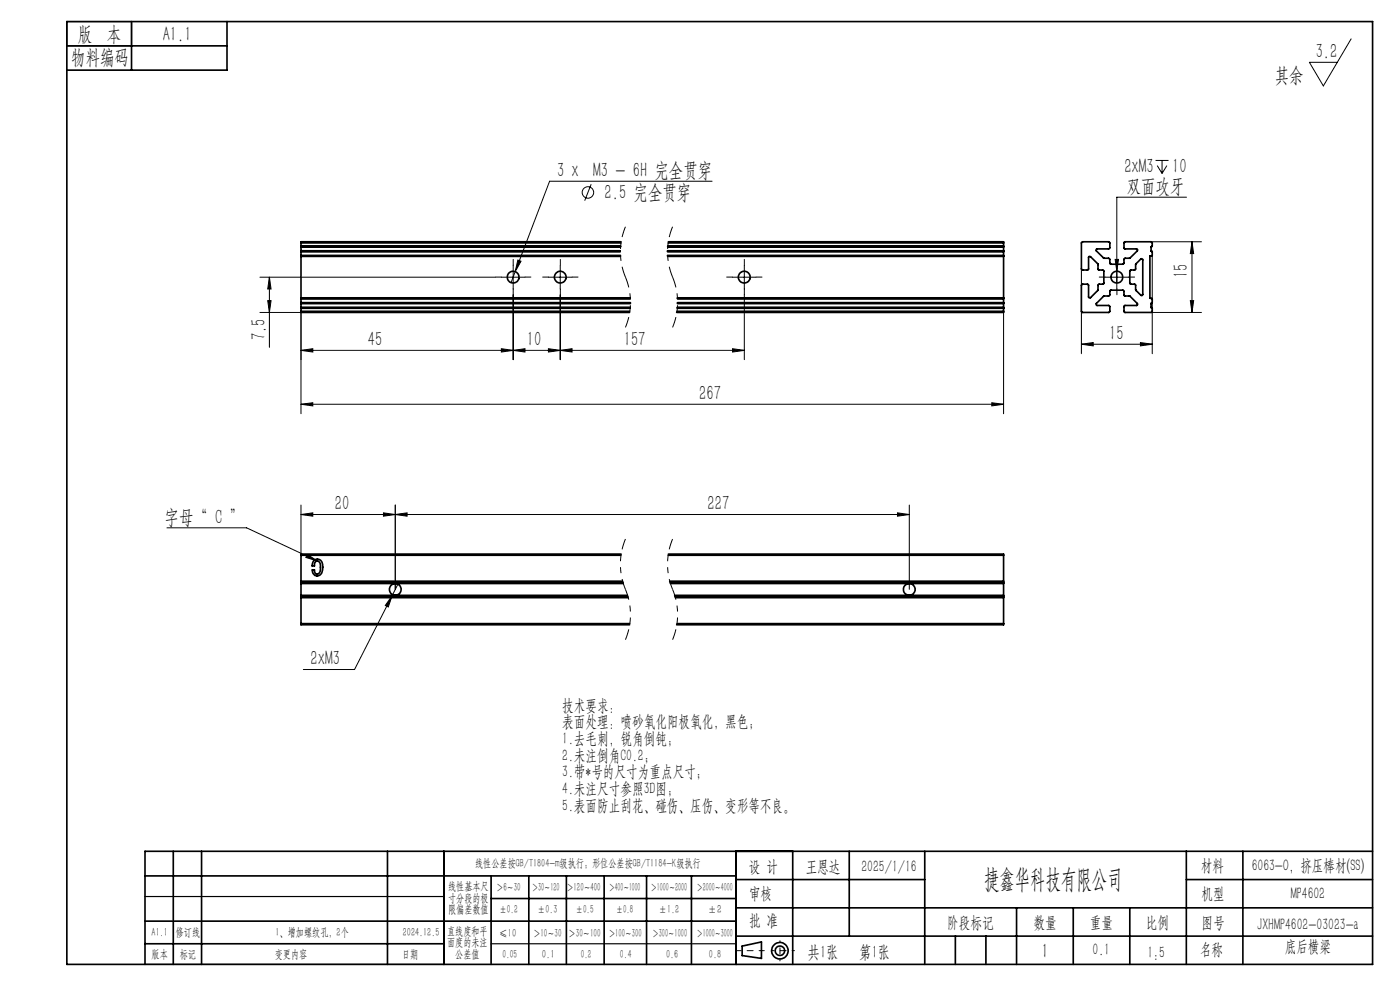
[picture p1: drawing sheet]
<svg xmlns="http://www.w3.org/2000/svg" width="297mm" height="210mm" viewBox="0 0 297 210" stroke-linecap="round" stroke-linejoin="round" font-family="sans-serif">
<g fill="none" stroke="#000" stroke-width=".21">
<path d="M286.6 8.2l-5.9 10-2.9-5h5.9M125.4 39.1l-1.4 3.5M151.1 38.4h-34.5l-7.3 19.2M245.1 34h2.8M245.5 35.1l1 1.7M246.5 34v2.8M247.5 35.1l-1 1.7M55.1 58.8h50M57.1 58.8l.4 2.5h-.7zM57.1 58.8v14.9M106.4 58.8h5M108.9 56.3v5"/>
<path d="M109.3 57.6l-.9 2.4M109.9 55.2l.6 .2-1.2 2.2zM116.3 58.8h5.1M118.9 56.3v5M155.4 58.8h5M157.9 56.3v5M229.4 57v18M234.4 58.8h5M236.6 55h.7l-.4 2.5zM244.2 51.3h10.7M244.4 54.2v20.8M251.7 41.8h-14.8v19.5"/>
<path d="M252.9 51.3l.3 2.5h-.7zM252.9 51.3v15M55.1 66.3h8.8v21.5M56.8 63.8h.7l-.4 2.5zM63.9 74.3l2.5-.3v.7zM63.9 74.3h94M106.4 74l2.5 .3-2.5 .4zM108.9 74.3l2.5-.3v.7zM108.9 62.5v13.8M116.3 74l2.6 .3-2.6 .4zM118.9 74.3l2.5-.3v.7zM118.9 62.5v13.8"/>
<path d="M155.4 74l2.5 .3-2.5 .4zM157.9 62.5v13.8M212.9 66.3v21.5M229.4 73l2.5-.3v.7zM229.4 73h15M241.9 72.7l2.5 .3-2.5 .4zM244.2 66.3h10.7M252.5 63.8h.7l-.3 2.5zM63.9 85.8l2.5-.4v.7zM63.9 85.8h149M210.4 85.4l2.5 .4-2.5 .3zM35.4 112h16.9l15 7"/>
<path d="M63.9 109.1l2.5-.3v.7zM63.9 107.1v10.4M63.9 109.1h129M65.2 117.6l2.1 1.4-2.4-.8zM81.4 108.8l2.5 .3-2.5 .4zM83.9 109.1l2.5-.3v.7zM83.9 107.1v17.9M190.4 108.8l2.5 .3-2.5 .4zM192.9 107.1v17.9M83.2 126.4l-.8 2.4-.7-.4zM84.5 123.7l-9.3 18.3h-10.9"/>
<circle cx="124.7" cy="40.8" r="1.21"/>
</g>
<path d="M132.7 48.1a13.9 13.9 0 0 0 0 10.7M132.7 58.8a13.9 13.9 0 0 1 0 10.6M142.7 48.1a13.9 13.9 0 0 0 0 10.7M142.7 58.8a13.9 13.9 0 0 1 0 10.6M132.7 114.3a13.9 13.9 0 0 0 0 10.7M142.7 114.3a13.9 13.9 0 0 0 0 10.7M132.7 125a13.9 13.9 0 0 1 0 10.7M142.7 125a13.9 13.9 0 0 1 0 10.7" fill="none" stroke="#000" stroke-width=".21" stroke-dasharray="6.3 1.3 1.3 1.3 1.3 1.3" stroke-dashoffset="4" stroke-linecap="butt"/>
<g fill="none" stroke="#000" stroke-width=".35">
<path d="M14.2 4.6h277v200h-277zM14.2 9.7h34M27.9 4.6v10.3M48.2 4.6v10.3h-34M63.9 52.2v.1M63.9 53.3v.1M63.9 54.2v.1M63.9 52.3v.1M63.9 53.2v.1M63.9 54.3v.1M63.9 51.5h67.8M63.9 52.2h67.8"/>
<path d="M63.9 52.3h67.8M63.9 54.2h67.7M63.9 53.4h67.7M63.9 53.3h67.7M63.9 54.3h67.7M63.9 52.4h67.7M63.9 53.2h67.7M63.9 54.4h67.7M63.9 51.5v.7M63.9 52.4v.8M63.9 53.4v.8M63.9 54.4v8.8"/>
<path d="M131.8 51.3h-67.9v.2M141.6 54.2h71.3M141.6 53.4h71.3M141.6 53.3h71.3M141.6 54.3h71.3M141.6 53.2h71.3M141.6 52.2h71.3M141.6 52.3h71.3M141.6 52.4h71.3M141.6 54.4h71.3M141.7 51.5h71.2M141.8 51.3h71.1v.2"/>
<path d="M212.9 52.2v.1M212.9 53.3v.1M212.9 54.2v.1M212.9 52.3v.1M212.9 53.2v.1M212.9 54.3v.1M212.9 51.5v.7M212.9 52.4v.8M212.9 53.4v.8M212.9 54.4v8.8M229.5 51.4l5.8-.1 .1 .2-.1 1.2-2.6 .1-.2 .2 .1 .2 1.5 1.6h1.2l.2 1.2h2.7l.2-.2 .1-1h1.2l1.6-1.7-.1-.3h-2.6l-.2-.2 .1-1.3 5.9 .1v.8l-.2 .1v1l.2 .1v.8l-.5 .1v8.9l.5 .2v.8l-.2 .1v1l.2 .1v.7l-.1 .2h-5.7l-.2-.2v-1.2l.2-.1h2.5a.24 .24 0 0 0 .2-.2 .24 .24 0 0 0 0-.2l-1.6-1.6h-1.1l-.2-.2v-.8l-.1-.2h-2.7l-.2 .1v.8l-.1 .3h-1.2l-1.6 1.7 .2 .3h2.6l.1 .2v1l-.1 .3h-5.7l-.2-.2 .1-5.7h1.4v2.6l.3 .2 1.7-1.6 .1-1.2 1-.1 .2-.2v-2.6l-.2-.2h-.9l-.2-.2v-1.1l-1.5-1.5-.3-.1-.2 .2v2.6l-1.3 .1-.2-.2zM240.9 56l1.1-1a.24 .24 0 0 1 .3-.1 .24 .24 0 0 1 .1 .2v7.3a.24 .24 0 0 1-.1 .3 .24 .24 0 0 1-.3-.1l-1-1-.1-1.2-1.1-.1-.1-.2v-2.6l.2-.2h.9l.1-.2z"/>
<path d="M63.9 66v.3h69.7M63.9 65.3v.1M63.9 64.2v.1M63.9 63.3v.1M63.9 64.3v.1M63.9 65.2v.1M63.9 63.2v.1M63.9 66h69.7M63.9 65.4h69.8M63.9 65.3h69.8M63.9 64.2h69.8M63.9 64.3h69.8"/>
<path d="M63.9 63.4h69.8M63.9 63.3h69.8M63.9 64.4h69.8M63.9 65.2h69.8M63.9 63.2h69.8M63.9 63.4v.8M63.9 64.4v.8M63.9 65.4v.6M143.6 66h69.3M143.7 65.4h69.2M143.7 65.3h69.2M143.7 65.2h69.2"/>
<path d="M143.7 63.2h69.2M143.7 64.2h69.2M143.7 64.3h69.2M143.7 63.4h69.2M143.7 63.3h69.2M143.7 64.4h69.2M212.9 66v.3h-69.4M212.9 65.3v.1M212.9 64.2v.1M212.9 63.3v.1M212.9 64.3v.1M212.9 65.2v.1"/>
<path d="M212.9 63.2v.1M212.9 63.4v.8M212.9 64.4v.8M212.9 65.4v.6M63.9 117.8v5.5M63.9 117.8h67.8M66.5 118.9a1.1 1.1 0 0 1 1.2-.2 1.1 1.1 0 0 1 .7 1 2.57 2.57 0 0 1-.5 2.3 1.05 1.05 0 0 1-1.2 0 1.05 1.05 0 0 1-.4-1.1h.4l.1 .6 .5 .3a.81 .81 0 0 0 .7-1 1.87 1.87 0 0 0-.5-1.8l-.5 .1-.2 .3-.1 .6h-.5zM131.8 117.5h-67.9v.3M141.7 117.8h71.2M141.8 117.5h71.1v.3M212.9 117.8v5.5M63.9 126.5v.3"/>
<path d="M63.9 123.3v.2M63.9 132.3v.2h69.7M63.9 126.3v.2M63.9 123.5v.3M63.9 123.8v2.5M63.9 126.8v5.5M63.9 126.8h69.3M63.9 126.5h69.3M63.9 132.3h69.7M63.9 123.3h68.2M63.9 123.5h68.3M63.9 126.3h69.2"/>
<path d="M63.9 123.8h68.3M142.1 123.3h70.8M142.1 123.5h70.8M142.2 123.8h70.7M143.1 126.3h69.8M143.2 126.5h69.7M143.3 126.8h69.6M143.6 132.3h69.3M212.9 126.5v.3M212.9 123.3v.2M212.9 132.3v.2h-69.4M212.9 126.3v.2"/>
<path d="M212.9 123.5v.3M212.9 123.8v2.5M212.9 126.8v5.5M30.8 195.4h125.4M30.8 185.8h125.4M36.8 180.6v24M42.8 180.6v24M82.2 180.6v24M94.2 180.6v24M104.2 185.8v18.8M104.2 190.6h52M112.2 185.8v18.8"/>
<path d="M120.2 185.8v18.8M128.2 185.8v18.8M137.2 185.8v18.8M146.7 185.8v18.8M156.2 180.6v24M156.2 186.6h40M156.2 198.6h135M156.2 192.6h135M168.2 180.6v24M180.2 180.6v18M196.2 180.6v24M202.7 198.6v6"/>
<path d="M209.2 198.6v6M215.7 192.6v12M227.7 192.6v12M239.7 192.6v12M251.7 186.6h39.5M251.7 180.6v24M263.7 180.6v24M291.2 180.6h-260.4v24M30.8 200.2h63.4M157.4 200.7l4.1-.9v3.5l-4.1-.6z"/>
<circle cx="108.9" cy="58.8" r="1.26"/>
<circle cx="118.9" cy="58.8" r="1.25"/>
<circle cx="157.9" cy="58.8" r="1.26"/>
<circle cx="236.9" cy="58.8" r="1.26"/>
<circle cx="83.9" cy="125" r="1.25"/>
<circle cx="192.9" cy="125" r="1.25"/>
<circle cx="165.5" cy="201.7" r="1.74"/>
<circle cx="165.5" cy="201.7" r="1"/>
</g>
<path d="M107.4 59.2a1.5 1.5 0 0 1 1.3-1.9 1.5 1.5 0 0 1 1.7 1.6 1.5 1.5 0 0 1-1.9 1.3M117.4 59.2a1.51 1.51 0 0 1 1.3-1.9 1.51 1.51 0 0 1 1.7 1.6 1.51 1.51 0 0 1-1.9 1.3M156.4 59.2a1.51 1.51 0 0 1 1.3-1.9 1.51 1.51 0 0 1 1.7 1.6 1.51 1.51 0 0 1-1.9 1.3M82.4 125.4a1.51 1.51 0 0 1 1.4-1.9 1.51 1.51 0 0 1 1.6 1.7 1.51 1.51 0 0 1-1.9 1.3M191.5 125.4a1.5 1.5 0 0 1 1.3-1.8 1.5 1.5 0 0 1 1.6 1.6 1.5 1.5 0 0 1-1.9 1.3" fill="none" stroke="#fff" stroke-width=".21"/>
<g fill="none" stroke="#000" stroke-width=".21" stroke-dasharray="15.2 1.3 1.3 1.3">
<path d="M106.4 58.8h-1.3M108.9 56.3v-1.3M111.4 58.8h1.2M116.4 58.8h-1.3M118.9 56.3v-1.3M121.4 58.8h1.2M155.4 58.8h-1.2M157.9 56.3v-1.3M160.4 58.8h1.3M234.4 58.8h-1.2M236.9 56.3v-1.3M239.4 58.8h1.3"/>
<path d="M108.9 61.3v1.2M118.9 61.3v1.2M157.9 61.3v1.2M236.9 61.3v1.2"/>
</g>
<path d="M162.1 201.7h-6" fill="none" stroke="#000" stroke-width=".21" stroke-dasharray="15.2 1.3 1.3 1.3" stroke-dashoffset="14.1"/>
<path d="M168.5 201.7h-4.8" fill="none" stroke="#000" stroke-width=".21" stroke-dasharray="15.2 1.3 1.3 1.3" stroke-dashoffset="14.7"/>
<path d="M165.5 199.6v4.2" fill="none" stroke="#000" stroke-width=".21" stroke-dasharray="15.2 1.3 1.3 1.3" stroke-dashoffset="15"/>
<path d="M14.2 4.6h13.7v5.1h-13.7zM30.8 190.2h63.4M30.8 204.6h63.4M104.2 200.2h52" fill="none" stroke="#000" stroke-width=".25"/>
<g fill="#000">
<path d="M65.2 117.6l2.1 1.4-2.4-.8z"/>
<path d="M57.1 58.8l.4 2.5h-.7zM56.8 63.8h.7l-.4 2.5z"/>
<path d="M106.4 74l2.5 .3-2.5 .4zM63.9 74.3l2.5-.3v.7zM116.3 74l2.6 .3-2.6 .4zM108.9 74.3l2.5-.3v.7zM155.4 74l2.5 .3-2.5 .4zM118.9 74.3l2.5-.3v.7zM81.4 108.8l2.5 .3-2.5 .4zM63.9 109.1l2.5-.3v.7z"/>
<path d="M241.9 72.7l2.5 .3-2.5 .4zM229.4 73l2.5-.3v.7z"/>
<path d="M252.5 63.8h.7l-.3 2.5zM252.9 51.3l.3 2.5h-.7z"/>
<path d="M63.9 85.8l2.5-.4v.7zM210.4 85.4l2.5 .4-2.5 .3zM109.9 55.2l-.6 2.4 1.2-2.2zM236.6 55l.3 2.5 .4-2.5zM83.2 126.4l-1.5 2 .7 .4z"/>
<path d="M83.9 109.1l2.5-.3v.7zM190.4 108.8l2.5 .3-2.5 .4z"/>
</g>
<text font-size="5.6" x="208.8" y="188.3">捷鑫华科技有限公司</text>
<g font-size="4.4">
<text x="16.5" y="8.6">版 本</text>
<text x="34.5" y="8.6">A1.1</text>
<text x="15.1" y="13.7">物料编码</text>
<text x="270.5" y="17.3">其余</text>
<text x="279.1" y="12.3">3.2</text>
<text x="118.2" y="37.6">3 x M3 - 6H 完全贯穿</text>
<text x="238.5" y="36.6">2xM3</text>
<text x="239" y="41">双面攻牙</text>
<text x="248.7" y="36.6">10</text>
<text x="128.3" y="42.1">2.5 完全贯穿</text>
<text x="252" y="59" transform="rotate(-90 252 59)">15</text>
<text x="56.3" y="72.1" transform="rotate(-90 56.3 72.1)">7.5</text>
<text x="78.1" y="73.4">45</text>
<text x="111.8" y="73.4">10</text>
<text x="132.3" y="73.4">157</text>
<text x="235.3" y="72.1">15</text>
<text x="148.3" y="84.9">267</text>
<text x="34.9" y="111.1">字母“ C ”</text>
<text x="71.1" y="108.3">20</text>
<text x="150.1" y="108.3">227</text>
<text x="65.9" y="141.1">2xM3</text>
<text x="221" y="203.2">1</text>
</g>
<g font-size="3.8">
<text x="171.3" y="203.2">共1张</text>
<text x="182.3" y="203.2">第1张</text>
</g>
<g font-size="3.5">
<text x="119.3" y="150.8">技术要求：</text>
<text x="119.3" y="154.3">表面处理：喷砂氧化阳极氧化，黑色；</text>
<text x="119.3" y="157.8">1.去毛刺，锐角倒钝；</text>
<text x="119.3" y="161.3">2.未注倒角C0.2；</text>
<text x="119.3" y="164.9">3.带*号的尺寸为重点尺寸；</text>
<text x="119.3" y="168.4">4.未注尺寸参照3D图；</text>
<text x="119.3" y="171.9">5.表面防止刮花、碰伤、压伤、变形等不良。</text>
<text x="158.9" y="184.9">设 计</text>
<text x="170.9" y="184.9">王恩达</text>
<text x="182.7" y="184.9">2025/1/16</text>
<text x="254.7" y="184.7">材料</text>
<text x="265.5" y="184.7">6063-O，挤压棒材(SS)</text>
<text x="158.9" y="190.8">审核</text>
<text x="254.9" y="190.7">机型</text>
<text x="273.8" y="190.8">MP4602</text>
<text x="158.9" y="196.5">批 准</text>
<text x="200.9" y="196.9">阶段标记</text>
<text x="219.3" y="196.9">数量</text>
<text x="231.2" y="196.9">重量</text>
<text x="243.1" y="196.9">比例</text>
<text x="254.9" y="196.9">图号</text>
<text x="266.7" y="197.3">JXHMP4602-03023-a</text>
<text x="231.8" y="202.5">0.1</text>
<text x="243.4" y="203.2">1:5</text>
<text x="254.5" y="202.5">名称</text>
<text x="272.5" y="201.8">底后横梁</text>
</g>
<g font-size="2.5">
<text x="100.8" y="184">线性公差按GB/T1804-m级执行；形位公差按GB/T1184-K级执行</text>
<text x="95.1" y="188.8">线性基本尺</text>
<text x="95.1" y="191.3">寸分段的极</text>
<text x="105.3" y="189.1">＞6～30</text>
<text x="112.9" y="189.1">＞30～120</text>
<text x="120.2" y="188.9">＞120～400</text>
<text x="129.2" y="188.9">＞400～1000</text>
<text x="138.1" y="189.1">＞1000～2000</text>
<text x="147.8" y="189.1">＞2000～4000</text>
<text x="95.1" y="193.8">限偏差数值</text>
<text x="105.9" y="193.8">±0.2</text>
<text x="114.1" y="193.8">±0.3</text>
<text x="122.2" y="193.8">±0.5</text>
<text x="130.7" y="193.8">±0.8</text>
<text x="139.8" y="193.8">±1.2</text>
<text x="150.2" y="193.8">±2</text>
<text x="32.2" y="203.2">版本</text>
<text x="32.2" y="198.6">A1.1</text>
<text x="37.3" y="198.6">修订线</text>
<text x="38.1" y="203.2">标记</text>
<text x="58.3" y="203.2">变更内容</text>
<text x="58.5" y="198.6">1、增加螺纹孔，2个</text>
<text x="85.3" y="203.2">日期</text>
<text x="85.5" y="198.6">2024.12.5</text>
<text x="94.8" y="198.3">直线度和平</text>
<text x="94.8" y="200.7">面度的未注</text>
<text x="96.6" y="203.2">公差值</text>
<text x="105.9" y="198.7">≤10</text>
<text x="106.6" y="203.2">0.05</text>
<text x="113.2" y="198.7">＞10～30</text>
<text x="115" y="203.2">0.1</text>
<text x="120.6" y="198.7">＞30～100</text>
<text x="123.2" y="203.2">0.2</text>
<text x="129.1" y="198.7">＞100～300</text>
<text x="131.5" y="203.2">0.4</text>
<text x="138.4" y="198.7">＞300～1000</text>
<text x="141.3" y="203.2">0.6</text>
<text x="147.8" y="198.7">＞1000～3000</text>
<text x="150.4" y="203.2">0.8</text>
</g>
</svg>
